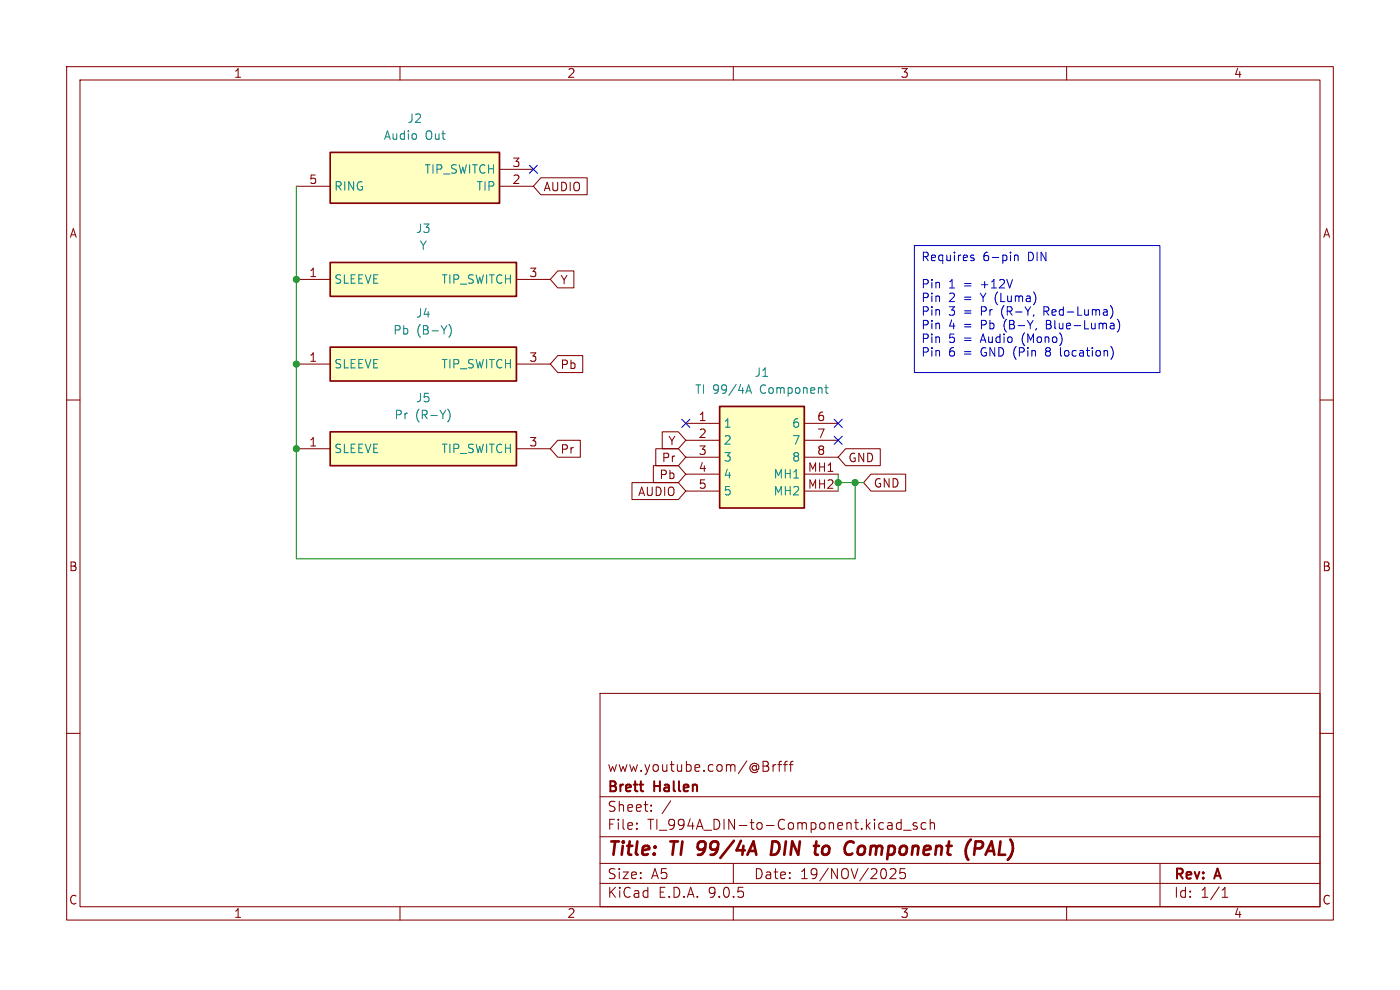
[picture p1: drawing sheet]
<svg xmlns="http://www.w3.org/2000/svg" width="297mm" height="210mm" viewBox="0 0 297 210" stroke-linecap="round" stroke-linejoin="round" font-family="sans-serif">
<g fill="none" stroke="#840000" stroke-width=".22">
<path d="M14.1 14.1h268.8v181.1h-268.8zM17 17h263v175.3h-263zM84.9 14.1v2.9M155.6 14.1v2.9M226.3 14.1v2.9M14.1 84.9h2.9M280 84.9h2.9M14.1 155.6h2.9M127.3 147.1h152.7v45.2h-152.7zM280 155.6h2.9M127.3 177.5h152.7M127.3 169h152.7"/>
<path d="M135.1 175.7v.2M135.1 174.6v.2M138.1 171.9v.2M138.1 170.8v.2M142.3 169.9l-1.8 2.7M163 162.7v.7M164 162.2v1.4M164.6 162.2l-.4 .1-.2 .3M165 162.2h.8M165.8 161.5l-.4 .1-.1 .2v1.8M166.2 162.2h.8M167 161.5l-.4 .1-.1 .2v1.8"/>
<path d="M167.4 162.2h.8M168.2 161.5l-.4 .1-.1 .2v1.8M191.2 173.8v2.1M191.2 174.6l-.6-.1-.4 .4v.6l.2 .3h.8M191.7 176.1h1.6M194.5 174.6l-.5-.1-.3 .3 .1 .3 .7 .2v.5h-.8M196.4 174.6l-.6-.1-.4 .4v.6l.2 .3h.8M197.3 174.7a.53 .53 0 0 1 .9 .1v1.1M197.3 173.8v2.1M84.9 192.3v2.9M127.3 187.4h152.7M127.3 183.2h152.7"/>
<path d="M155.6 192.3v2.9M155.6 183.2v4.2M190 184.5v.7l-1.2 1.2h1.3M191 184.3l-.1 1 .3-.2 .7 .1 .2 .3v.5l-.4 .4h-.5l-.3-.2M226.3 192.3v2.9M246.1 183.2v9.1M259.3 190.3h1.2M259.3 188.8l.6-.6v2.1"/>
</g>
<path d="M148.2 178.8l-.1 .2v1M165 178.6l-1.1-.1-.4 2.8h.7l.7-.4M175.5 179.4a.88 .88 0 0 0-1 .6v1.1a.73 .73 0 0 0 1 .1M183 179.4a.88 .88 0 0 0-1 .6v1.1a.73 .73 0 0 0 1.1 .1M207 178.5h1.1l.2 .1a.82 .82 0 0 1-.4 1.4h-1.1M210.4 178.5l-1.3 2.8M148.1 181.3h.5" fill="none" stroke="#840000" stroke-width=".57"/>
<path d="M152.7 86.2h17.9v21.6h-17.9z" fill="#ffffc2"/>
<path d="M152.7 86.2h17.9v21.6h-17.9z" fill="none" stroke="#840000" stroke-width=".36"/>
<path d="M145.5 89.8h7.2M145.5 93.4h7.2M145.5 97h7.2M170.6 89.8h7.2M170.6 93.4h7.2M170.6 97h7.2M145.5 100.6h7.2M145.5 104.2h7.2M170.6 100.6h7.2M170.6 104.2h7.2" fill="none" stroke="#840000" stroke-width=".22"/>
<path d="M158.2 83.4l.6-1.8 .6 1.8M158.4 82.9h.9M175 82.2h.7M175.2 81.6v1.6l.5 .2" fill="none" stroke="#008484" stroke-width=".22"/>
<path d="M70 55.7h39.6v7.2h-39.6z" fill="#ffffc2"/>
<path d="M70 55.7h39.6v7.2h-39.6z" fill="none" stroke="#840000" stroke-width=".36"/>
<path d="M62.9 59.3h7.1M109.6 59.3h7.1" fill="none" stroke="#840000" stroke-width=".22"/>
<path d="M70 32.3h36v10.8h-36z" fill="#ffffc2"/>
<path d="M70 32.3h36v10.8h-36z" fill="none" stroke="#840000" stroke-width=".36"/>
<path d="M62.9 39.5h7.1M106 39.5h7.2M106 35.9h7.2" fill="none" stroke="#840000" stroke-width=".22"/>
<path d="M70 91.6h39.6v7.2h-39.6z" fill="#ffffc2"/>
<path d="M70 91.6h39.6v7.2h-39.6z" fill="none" stroke="#840000" stroke-width=".36"/>
<path d="M62.9 95.2h7.1M109.6 95.2h7.1" fill="none" stroke="#840000" stroke-width=".22"/>
<path d="M95 86.8a2.06 2.06 0 0 1 0 2.7" fill="none" stroke="#008484" stroke-width=".22"/>
<path d="M70 73.6h39.6v7.2h-39.6z" fill="#ffffc2"/>
<path d="M70 73.6h39.6v7.2h-39.6z" fill="none" stroke="#840000" stroke-width=".36"/>
<path d="M114.7 37.7h9.9v3.6h-9.9l-1.5-1.8zM118.3 57.5h3.4v3.6h-3.4l-1.6-1.8zM62.9 77.2h7.1M109.6 77.2h7.1M118.3 75.4h5.3v3.6h-5.3l-1.6-1.8zM118.3 93.4h4.8v3.6h-4.8l-1.6-1.8zM138.6 98.8h5.3l1.6 1.8-1.6 1.8h-5.3zM139.1 95.2h4.8l1.6 1.8-1.6 1.8h-4.8zM140.5 91.6h3.4l1.6 1.8-1.6 1.8h-3.4zM179.4 95.2h7.3v3.6h-7.3l-1.6-1.8zM134.1 102.4h9.8l1.6 1.8-1.6 1.8h-9.8zM184.8 100.6h7.3v3.6h-7.3l-1.6-1.8z" fill="none" stroke="#840000" stroke-width=".22"/>
<path d="M95.2 68.8a2.06 2.06 0 0 1 0 2.8" fill="none" stroke="#008484" stroke-width=".22"/>
<path d="M62.9 39.5v79h118.5v-16.1M177.8 100.6v3.6M177.8 102.4h5.4" fill="none" stroke="#008400" stroke-width=".22"/>
<path d="M112.3 35.1l1.7 1.7M114 35.1l-1.7 1.7M144.6 88.9l1.7 1.8M146.3 88.9l-1.7 1.8M177 88.9l1.7 1.8M177 92.5l1.7 1.8M178.7 88.9l-1.7 1.8M178.7 92.5l-1.7 1.8" fill="none" stroke="#000084" stroke-width=".22"/>
<path d="M194 52.1h52.1v26.9h-52.1zM206 54.6l.4 .1 .3 .3-.1 .2-.5 .1M206 54.2h.6M215.2 54.3l.3-.2 .4 .1 .1 1.1M215.2 54.1v1.2M221.5 66h.7M222 68v1.8h.7M222 74.6l-.2 .6 .4 .3M222.2 65.1h-.7v1.8M225 73.7v1.6l.2 .2M235.6 64.8a2.06 2.06 0 0 1 0 2.8M237 67.7a2.06 2.06 0 0 1 0 2.7" fill="none" stroke="#0000c2" stroke-width=".22"/>
<g fill="#008400" stroke="#008400" stroke-width=".22">
<circle cx="177.8" cy="102.4" r=".65"/>
<circle cx="181.4" cy="102.4" r=".65"/>
<circle cx="62.9" cy="95.2" r=".65"/>
<circle cx="62.9" cy="77.2" r=".65"/>
<circle cx="62.9" cy="59.3" r=".65"/>
</g>
<g font-size="3.9" fill="#840000">
<text x="128.7" y="182.3">Title:</text>
<text x="142.4" y="182.3">TI</text>
<text x="149.2" y="182.3">99/4A</text>
<text x="165.9" y="182.3">DIN</text>
<text x="176.3" y="182.3">to</text>
<text x="183.8" y="182.3">Component</text>
<text x="210.5" y="182.3">(PAL)</text>
</g>
<g font-size="3" fill="#840000">
<text x="128.7" y="164">www.youtube.com/@Brfff</text>
<text x="128.7" y="172.5">Sheet:</text>
<text x="128.7" y="168.6">Brett</text>
<text x="138.8" y="168.6">Hallen</text>
<text x="128.7" y="176.3">File:</text>
<text x="137.3" y="176.3">TI_994A_DIN-to-Component.kicad_sch</text>
<text x="128.7" y="190.8">KiCad</text>
<text x="128.7" y="186.8">Size:</text>
<text x="138.1" y="186.8">A5</text>
<text x="139.6" y="190.8">E.D.A.</text>
<text x="150.4" y="190.8">9.0.5</text>
<text x="159.8" y="186.8">Date:</text>
<text x="169.7" y="186.8">19/NOV/2025</text>
<text x="248.9" y="187.1">Rev:</text>
<text x="248.9" y="190.8">Id:</text>
<text x="254.7" y="190.8">1/1</text>
<text x="257.9" y="187.1">A</text>
</g>
<g font-size="2.6" fill="#840000">
<text x="49.5" y="16.8">1</text>
<text x="120.2" y="16.8">2</text>
<text x="190.9" y="16.8">3</text>
<text x="261.6" y="16.8">4</text>
<text x="14.6" y="50.7">A</text>
<text x="280.5" y="50.7">A</text>
<text x="14.5" y="121.5">B</text>
<text x="280.4" y="121.5">B</text>
<text x="14.5" y="192.2">C</text>
<text x="49.5" y="195">1</text>
<text x="120.2" y="195">2</text>
<text x="190.9" y="195">3</text>
<text x="261.6" y="195">4</text>
<text x="280.4" y="192.2">C</text>
</g>
<g font-size="2.5" fill="#008484">
<text x="81.3" y="30">Audio</text>
<text x="86.3" y="26.4">J2</text>
<text x="90.2" y="30">Out</text>
<text x="70.8" y="40.7">RING</text>
<text x="89.9" y="37.1">TIP_SWITCH</text>
<text x="100.9" y="40.7">TIP</text>
<text x="88.1" y="49.7">J3</text>
<text x="88.9" y="53.3">Y</text>
<text x="70.8" y="60.5">SLEEVE</text>
<text x="93.5" y="60.5">TIP_SWITCH</text>
<text x="83.3" y="71.3">Pb</text>
<text x="88.1" y="67.7">J4</text>
<text x="88.4" y="71.3">(B-Y)</text>
<text x="70.8" y="78.5">SLEEVE</text>
<text x="93.5" y="78.5">TIP_SWITCH</text>
<text x="147.3" y="83.8">TI 99/4A</text>
<text x="160" y="80.2">J1</text>
<text x="161.4" y="83.8">Component</text>
<text x="83.5" y="89.2">Pr</text>
<text x="88.1" y="89.2">(R-Y)</text>
<text x="88.1" y="85.6">J5</text>
<text x="153.4" y="91">1</text>
<text x="153.4" y="94.6">2</text>
<text x="167.9" y="91">6</text>
<text x="167.9" y="94.6">7</text>
<text x="70.8" y="96.4">SLEEVE</text>
<text x="93.5" y="96.4">TIP_SWITCH</text>
<text x="153.4" y="98.2">3</text>
<text x="153.4" y="101.8">4</text>
<text x="164" y="101.8">MH1</text>
<text x="167.9" y="98.2">8</text>
<text x="153.4" y="105.4">5</text>
<text x="164" y="105.4">MH2</text>
</g>
<g font-size="2.5" fill="#840000">
<text x="108.6" y="35.6">3</text>
<text x="65.5" y="39.2">5</text>
<text x="108.6" y="39.2">2</text>
<text x="115.2" y="40.9">AUDIO</text>
<text x="65.5" y="58.9">1</text>
<text x="112.2" y="58.9">3</text>
<text x="118.8" y="60.6">Y</text>
<text x="65.5" y="76.9">1</text>
<text x="112.2" y="76.9">3</text>
<text x="118.8" y="78.6">Pb</text>
<text x="148.1" y="89.4">1</text>
<text x="173.2" y="89.4">6</text>
<text x="65.5" y="94.8">1</text>
<text x="112.2" y="94.8">3</text>
<text x="141.6" y="94.7">Y</text>
<text x="148.1" y="93">2</text>
<text x="173.2" y="93">7</text>
<text x="118.8" y="96.5">Pr</text>
<text x="139.8" y="101.9">Pb</text>
<text x="140.3" y="98.3">Pr</text>
<text x="148.1" y="96.6">3</text>
<text x="148.1" y="100.2">4</text>
<text x="171.3" y="100.2">MH1</text>
<text x="173.2" y="96.6">8</text>
<text x="179.8" y="98.3">GND</text>
<text x="135.2" y="105.5">AUDIO</text>
<text x="148.1" y="103.8">5</text>
<text x="171.3" y="103.8">MH2</text>
<text x="185.2" y="103.7">GND</text>
</g>
<g font-size="2.5" fill="#0000c2">
<text x="195.3" y="55.9">Requires</text>
<text x="208.5" y="55.9">6-pin</text>
<text x="218.2" y="55.9">DIN</text>
<text x="195.3" y="61.7">Pin</text>
<text x="195.3" y="64.6">Pin</text>
<text x="201.3" y="61.7">1</text>
<text x="201.3" y="64.6">2</text>
<text x="204.6" y="61.7">=</text>
<text x="204.6" y="64.6">=</text>
<text x="208.5" y="61.7">+12V</text>
<text x="208.5" y="64.6">Y (Luma)</text>
<text x="195.3" y="67.4">Pin</text>
<text x="195.3" y="70.3">Pin</text>
<text x="201.3" y="67.4">3</text>
<text x="201.3" y="70.3">4</text>
<text x="204.6" y="67.4">=</text>
<text x="204.6" y="70.3">=</text>
<text x="208.5" y="67.4">Pr</text>
<text x="208.5" y="70.3">Pb</text>
<text x="213.1" y="67.4">(R-Y,</text>
<text x="213.6" y="70.3">(B-Y,</text>
<text x="222.3" y="67.4">Red-Luma)</text>
<text x="222.8" y="70.3">Blue-Luma)</text>
<text x="195.3" y="73.2">Pin</text>
<text x="195.3" y="76.1">Pin</text>
<text x="201.3" y="73.2">5</text>
<text x="201.3" y="76.1">6</text>
<text x="204.6" y="73.2">=</text>
<text x="204.6" y="76.1">=</text>
<text x="208.5" y="73.2">Audio</text>
<text x="208.5" y="76.1">GND (Pin</text>
<text x="217.4" y="73.2">(Mono)</text>
<text x="222.8" y="76.1">8</text>
<text x="226.1" y="76.1">location)</text>
</g>
</svg>
